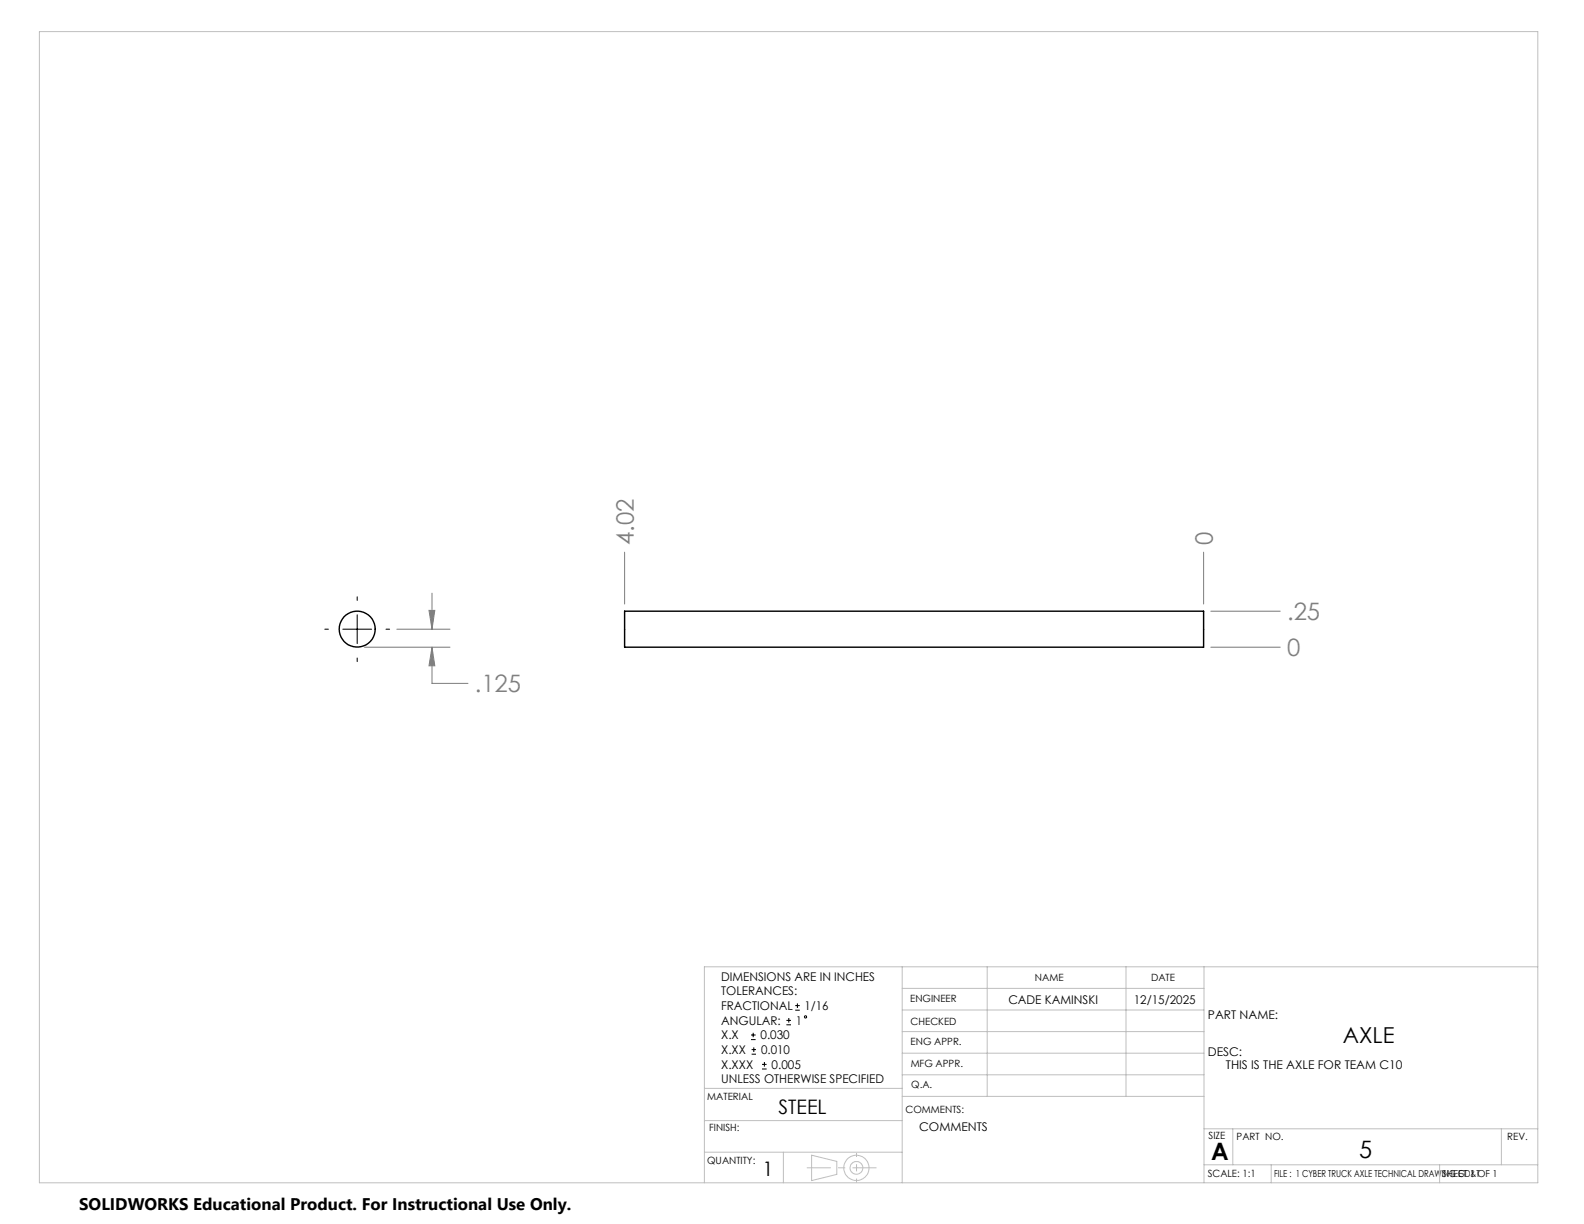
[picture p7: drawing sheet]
<svg xmlns="http://www.w3.org/2000/svg" width="279mm" height="216mm" viewBox="0 0 279 216" stroke-linecap="round" stroke-linejoin="round" font-family="sans-serif">
<g fill="none" stroke="#000" stroke-width=".25">
<path d="M110.2 107.8h102.1v6.4h-102.1z"/>
<circle cx="63" cy="111" r="3.2"/>
</g>
<g fill="none" stroke="#000" stroke-width=".18">
<path d="M57.3 111h.6M60.5 111h5M63 105.3v.6M63 108.4v5.1M63 116.1v.6M68.1 111h.6M138.7 180h.8M139.1 179.6v.8M140.3 178.2h.8M140.3 177.4h.8M140.7 177v.8M132.5 183.4h.8"/>
<path d="M132.5 182.6h.8M132.6 185.9h.7M132.6 185.1h.7M132.9 182.2v.8M133 184.7v.9M134.4 188.6h.8M134.4 187.7h.8M134.8 187.3v.8M138.7 180.8h.8"/>
<circle cx="142.1" cy="179.4" r=".21"/>
</g>
<path d="M110.2 97.4v9.1M212.3 97.4v9.1M64.3 114.2h15.1M70 111h9.4M75.7 107.7h1l-.5 3.3zM76.2 114.2l.5 3.2h-1zM76.2 114.2v6.3h6.3M76.2 104.6v6.4M213.6 114.2h12.2M213.6 107.8h12.2" fill="none" stroke="#808080" stroke-width=".18"/>
<g fill="none" stroke="#c0c0c0" stroke-width=".18">
<path d="M6.9 5.6h264.4v203h-264.4zM159.1 170.5v38.1M159.1 174.3h53.3M159.1 178.2h53.3M174.1 170.5v22.9M198.6 170.5v22.9M212.4 170.5v38.1M271.3 170.5h-147.1v38.1M124.2 197.7h34.9M124.2 192h34.9M159.1 193.4h53.3M159.1 182h53.3"/>
<path d="M159.1 185.8h53.3M159.1 189.6h53.3M212.4 199.1h58.9M217.5 199.1v6.4M264.8 199.1v6.4M124.2 203.2h34.9M138.2 203.2v5.4M143.2 203.8l4.4 1.1v2.3l-4.4 1zM212.4 205.5h58.9M224.2 205.5v3.1M253.9 205.5v3.1"/>
<circle cx="151" cy="206" r="2.22"/>
<circle cx="151.1" cy="206" r="1.12"/>
</g>
<path d="M142.3 206h12.3" fill="none" stroke="#c0c0c0" stroke-width=".18" stroke-dasharray="15.2 1.3 1.3 1.3" stroke-dashoffset="11" stroke-linecap="butt"/>
<path d="M151.1 203.4v5.2" fill="none" stroke="#c0c0c0" stroke-width=".18" stroke-dasharray="15.2 1.3 1.3 1.3" stroke-dashoffset="14.5" stroke-linecap="butt"/>
<path d="M75.7 107.7h1l-.5 3.3zM76.2 114.2l.5 3.2h-1z" fill="#808080"/>
<g font-size="4.2" fill="#808080">
<text x="111.8" y="96.2" transform="rotate(-90 111.8 96.2)">4.02</text>
<text x="213.9" y="96.2" transform="rotate(-90 213.9 96.2)">0</text>
<text x="227" y="109.4">.25</text>
<text x="227" y="115.7">0</text>
<text x="83.7" y="122.1">.125</text>
</g>
<g font-size="4.2">
<text x="213.7" y="204.6">A</text>
<text x="239.8" y="204.3">5</text>
</g>
<text font-size="3.9" x="236.9" y="184">AXLE</text>
<g font-size="3.5">
<text x="137.3" y="196.6">STEEL</text>
<text x="134.5" y="207.5">1</text>
</g>
<text font-size="3" x="14" y="213.5">SOLIDWORKS Educational Product. For Instructional Use Only.</text>
<g font-size="2.1">
<text x="127.2" y="173">DIMENSIONS ARE IN INCHES</text>
<text x="127.2" y="175.6">TOLERANCES:</text>
<text x="127.2" y="178.2">FRACTIONAL</text>
<text x="141.9" y="178.2">1/16</text>
<text x="177.9" y="177.1">CADE KAMINSKI</text>
<text x="200" y="177.1">12/15/2025</text>
<text x="213.1" y="179.8">PART NAME:</text>
<text x="127.2" y="180.8">ANGULAR:</text>
<text x="127.2" y="183.3">X.X</text>
<text x="127.2" y="185.9">X.XX</text>
<text x="134.1" y="183.3">0.030</text>
<text x="134.2" y="185.9">0.010</text>
<text x="140.4" y="180.8">1</text>
<text x="127.2" y="191.1">UNLESS OTHERWISE SPECIFIED</text>
<text x="127.2" y="188.5">X.XXX</text>
<text x="136.1" y="188.5">0.005</text>
<text x="213.1" y="186.3">DESC:</text>
<text x="216.2" y="188.6">THIS IS THE AXLE FOR TEAM C10</text>
<text x="162.1" y="199.5">COMMENTS</text>
</g>
<g font-size="1.8">
<text x="182.6" y="173">NAME</text>
<text x="203" y="173">DATE</text>
<text x="160.5" y="176.7">ENGINEER</text>
<text x="160.6" y="180.8">CHECKED</text>
<text x="160.6" y="184.4">ENG APPR.</text>
<text x="160.6" y="188.2">MFG APPR.</text>
<text x="160.7" y="191.9">Q.A.</text>
<text x="124.8" y="194">MATERIAL</text>
<text x="159.7" y="196.3">COMMENTS:</text>
<text x="125.1" y="199.5">FINISH:</text>
<text x="213.2" y="200.9">SIZE</text>
<text x="218.1" y="201">PART NO.</text>
<text x="265.9" y="201.1">REV.</text>
<text x="124.7" y="205.4">QUANTITY:</text>
<text x="213" y="207.6">SCALE: 1:1</text>
</g>
<g font-size="1.7">
<text x="224.7" y="207.6">FILE : 1 CYBER TRUCK AXLE TECHNICAL DRAWING GD&amp;T</text>
<text x="254.4" y="207.6">SHEET 1 OF 1</text>
</g>
</svg>
